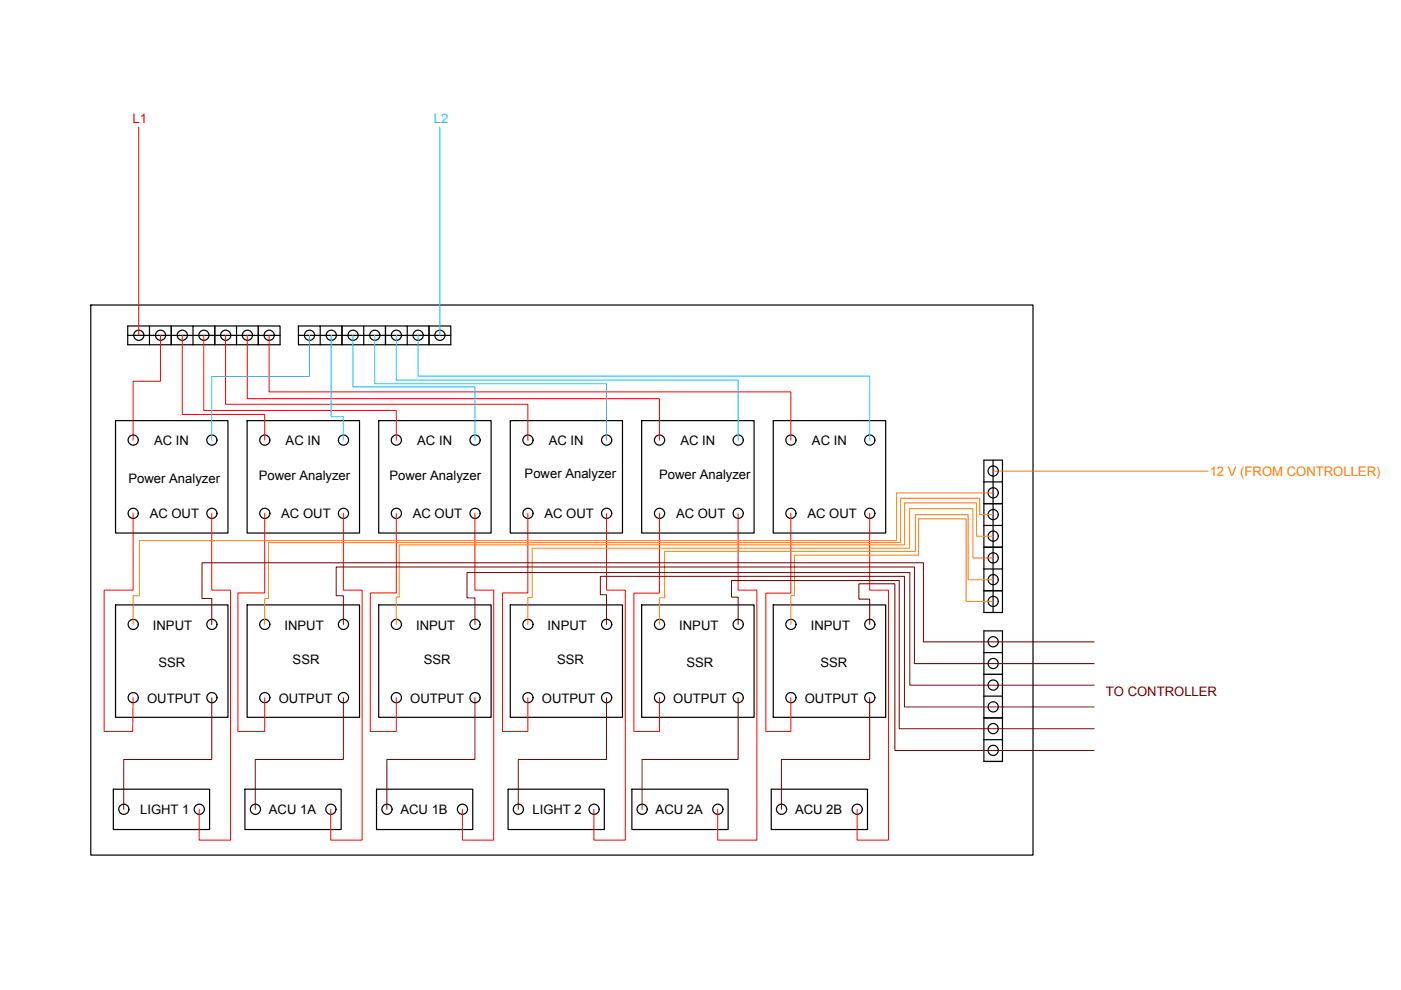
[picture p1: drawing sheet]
<svg xmlns="http://www.w3.org/2000/svg" width="297mm" height="210mm" viewBox="0 0 297 210" stroke-linecap="round" stroke-linejoin="round" font-family="sans-serif">
<!-- layer: 0 -->
<g fill="none" stroke="#000" stroke-width=".25">
<path d="M19.2 64.7h199.8v116.6h-199.8zM27.1 69.1h4.6v4h-4.6zM27.1 71.1h32.3M31.7 69.1h4.6v4h-4.6M36.3 69.1h4.6v4h-4.6zM40.9 69.1h4.6v4h-4.6M45.5 69.1h4.7v4h-4.7zM50.2 69.1h4.6v4h-4.6M54.8 69.1h4.6v4h-4.6zM63.3 69.1h4.6v4h-4.6zM63.3 71.1h32.3M67.9 69.1h4.6v4h-4.6"/>
<path d="M72.5 69.1h4.6v4h-4.6zM77.1 69.1h4.6v4h-4.6M81.7 69.1h4.6v4h-4.6zM86.3 69.1h4.7v4h-4.7M91 69.1h4.6v4h-4.6zM24.5 89.2h23.8v23.8h-23.8zM52.4 89.2h23.8v23.8h-23.8zM80.3 89.2h23.8v23.8h-23.8zM108.2 89.2h23.8v23.8h-23.8zM136 89.2h23.9v23.8h-23.9zM163.9 89.2h23.9v23.8h-23.9zM208.6 97.6h3.9v4.6h-3.9z"/>
<path d="M210.6 97.6v32.3M208.6 102.2v4.6h3.9v-4.6M208.6 106.8h3.9v4.6h-3.9zM208.6 111.4v4.6h3.9v-4.6M208.6 116h3.9v4.6h-3.9zM24.5 128.3h23.8v23.8h-23.8zM52.4 128.3h23.8v23.8h-23.8zM80.3 128.3h23.8v23.8h-23.8zM108.2 128.3h23.8v23.8h-23.8zM136 128.3h23.9v23.8h-23.9zM163.9 128.3h23.9v23.8h-23.9zM208.6 120.6v4.7h3.9v-4.7"/>
<path d="M208.6 125.3h3.9v4.6h-3.9zM208.6 133.8h3.9v4.6h-3.9zM208.6 138.4v4.6h3.9v-4.6M208.6 143h3.9v4.6h-3.9zM208.6 147.6v4.6h3.9v-4.6M208.6 152.2h3.9v4.6h-3.9zM208.6 156.8v4.6h3.9v-4.6M24 167.3h20.4v8.6h-20.4zM51.9 167.3h20.4v8.6h-20.4zM79.8 167.3h20.4v8.6h-20.4zM107.7 167.3h20.4v8.6h-20.4zM134 167.3h20.4v8.6h-20.4z"/>
<path d="M163.5 167.3h20.4v8.6h-20.4zM208.6 161.4h3.9"/>
<circle cx="29.4" cy="71.1" r="1.08"/>
<circle cx="34" cy="71.1" r="1.08"/>
<circle cx="38.7" cy="71.1" r="1.08"/>
<circle cx="43.2" cy="71.1" r="1.08"/>
<circle cx="47.8" cy="71.1" r="1.08"/>
<circle cx="52.5" cy="71.1" r="1.08"/>
<circle cx="57.1" cy="71.1" r="1.08"/>
<circle cx="65.6" cy="71.1" r="1.08"/>
<circle cx="70.2" cy="71.1" r="1.08"/>
<circle cx="74.9" cy="71.1" r="1.08"/>
<circle cx="79.5" cy="71.1" r="1.08"/>
<circle cx="84" cy="71.1" r="1.08"/>
<circle cx="88.7" cy="71.1" r="1.08"/>
<circle cx="93.3" cy="71.1" r="1.08"/>
<circle cx="28.2" cy="93.3" r="1.08"/>
<circle cx="44.9" cy="93.3" r="1.08"/>
<circle cx="56.1" cy="93.3" r="1.08"/>
<circle cx="72.8" cy="93.3" r="1.08"/>
<circle cx="84" cy="93.3" r="1.08"/>
<circle cx="100.7" cy="93.3" r="1.08"/>
<circle cx="111.9" cy="93.3" r="1.08"/>
<circle cx="128.6" cy="93.3" r="1.08"/>
<circle cx="139.8" cy="93.3" r="1.08"/>
<circle cx="156.5" cy="93.3" r="1.08"/>
<circle cx="167.7" cy="93.3" r="1.08"/>
<circle cx="184.4" cy="93.3" r="1.08"/>
<circle cx="210.6" cy="99.9" r="1.08"/>
<circle cx="28.2" cy="108.8" r="1.08"/>
<circle cx="44.9" cy="108.8" r="1.08"/>
<circle cx="56.1" cy="108.8" r="1.08"/>
<circle cx="72.8" cy="108.8" r="1.08"/>
<circle cx="84" cy="108.8" r="1.08"/>
<circle cx="100.7" cy="108.8" r="1.08"/>
<circle cx="111.9" cy="108.8" r="1.08"/>
<circle cx="128.6" cy="108.8" r="1.08"/>
<circle cx="139.8" cy="108.8" r="1.08"/>
<circle cx="156.5" cy="108.8" r="1.08"/>
<circle cx="167.7" cy="108.8" r="1.08"/>
<circle cx="184.4" cy="108.8" r="1.08"/>
<circle cx="210.6" cy="118.3" r="1.08"/>
<circle cx="210.6" cy="109.1" r="1.08"/>
<circle cx="210.6" cy="113.7" r="1.08"/>
<circle cx="210.6" cy="104.5" r="1.08"/>
<circle cx="28.2" cy="132.4" r="1.08"/>
<circle cx="44.9" cy="132.4" r="1.08"/>
<circle cx="56.1" cy="132.4" r="1.08"/>
<circle cx="72.8" cy="132.4" r="1.08"/>
<circle cx="84" cy="132.4" r="1.08"/>
<circle cx="100.7" cy="132.4" r="1.08"/>
<circle cx="111.9" cy="132.4" r="1.08"/>
<circle cx="128.6" cy="132.4" r="1.08"/>
<circle cx="139.8" cy="132.4" r="1.08"/>
<circle cx="156.5" cy="132.4" r="1.08"/>
<circle cx="167.7" cy="132.4" r="1.08"/>
<circle cx="184.4" cy="132.4" r="1.08"/>
<circle cx="210.6" cy="136.1" r="1.08"/>
<circle cx="210.6" cy="127.5" r="1.08"/>
<circle cx="210.6" cy="122.9" r="1.08"/>
<circle cx="28.2" cy="147.9" r="1.08"/>
<circle cx="44.9" cy="147.9" r="1.08"/>
<circle cx="56.1" cy="147.9" r="1.08"/>
<circle cx="72.8" cy="147.9" r="1.08"/>
<circle cx="84" cy="147.9" r="1.08"/>
<circle cx="100.7" cy="147.9" r="1.08"/>
<circle cx="111.9" cy="147.9" r="1.08"/>
<circle cx="128.6" cy="147.9" r="1.08"/>
<circle cx="139.8" cy="147.9" r="1.08"/>
<circle cx="156.5" cy="147.9" r="1.08"/>
<circle cx="167.7" cy="147.9" r="1.08"/>
<circle cx="184.4" cy="147.9" r="1.08"/>
<circle cx="210.6" cy="149.9" r="1.08"/>
<circle cx="210.6" cy="159.1" r="1.08"/>
<circle cx="210.6" cy="154.5" r="1.08"/>
<circle cx="210.6" cy="140.7" r="1.08"/>
<circle cx="210.6" cy="145.3" r="1.08"/>
<circle cx="26.3" cy="171.6" r="1.08"/>
<circle cx="42.3" cy="171.6" r="1.08"/>
<circle cx="54.2" cy="171.6" r="1.08"/>
<circle cx="70.2" cy="171.6" r="1.08"/>
<circle cx="82" cy="171.6" r="1.08"/>
<circle cx="98.1" cy="171.6" r="1.08"/>
<circle cx="109.9" cy="171.6" r="1.08"/>
<circle cx="125.9" cy="171.6" r="1.08"/>
<circle cx="136.2" cy="171.6" r="1.08"/>
<circle cx="152.2" cy="171.6" r="1.08"/>
<circle cx="165.7" cy="171.6" r="1.08"/>
<circle cx="181.7" cy="171.6" r="1.08"/>
</g>
<!-- layer: LINE 1 -->
<g fill="none" stroke="#f00" stroke-width=".21">
<path d="M29.4 27v44.1M34 71.1v9.7h-5.8v12.5M38.6 71.1v16.8h17.5v5.4M43.2 71.1v15.9h40.8v6.3M47.8 71.1v14.6h64.1v7.6M52.4 71.1v13.4h87.4v8.8M57.1 71.1v12h110.6v10.2M28.2 108.9v16.2h-6.1v30h6l.1-7.2M44.9 108.9v16.2h4v53h-6.7v-6.5M56.1 108.9v16.8h-5.7v29.4h5.7v-7.2M72.8 108.9v16.2h4v53h-6.7v-6.5M84 108.9v16.8h-5.5v29.4h5.5v-7.2"/>
<path d="M100.7 108.9v16.2h4v53h-6.7v-6.5M111.9 108.9v16.8h-5.4v29.4h5.4v-7.2M128.6 108.9v16.2h4v53h-6.7v-6.5M139.8 108.9v16.9h-5.4v29.3h5.4v-7.2M156.5 108.9v16.2h4v53h-8.3v-6.5M167.7 108.9v16.9h-5.3v29.3h5.3v-7.2M184.4 108.9v16.2h4v53h-6.7v-6.5"/>
</g>
<!-- layer: LINE 2 -->
<path d="M93.2 27v44.1M65.6 71.1v8.7h-20.7v13.5M70.2 71.1v17.2h2.6v5M74.8 71.1v10.9h25.9v11.3M79.4 71.1v10.3h49.2v11.9M84 71.1v9.5h72.5v12.7M88.6 71.1v8.6h95.8v13.6" fill="none" stroke="#00bfff" stroke-width=".21"/>
<!-- layer: NEUTRAL -->
<path d="M44.9 132.4v-5.5h-2.1v-7.6h153v16.8h36.2M72.8 132.4v-6.1h-1.5v-6.1h122.6v20.5h38.1M100.7 132.4v-5.6h-1.7v-5.4h93.9v23.9h39.1M128.6 132.4v-6.3h-1.3v-3.9h64.5v27.7h40.2M156.5 132.4v-5.8h-1.4v-3.5h35.6v31.4h41.3M184.4 132.4v-5.4h-2.3v-3.2h7.6v35.3h42.3M44.9 147.9v13.1h-18.7v10.6M72.8 147.9v13.1h-18.7v10.6M100.7 147.9v13.1h-18.7v10.6M128.6 147.9v13.1h-18.7v10.6M156.5 147.9v13.1h-20.4v10.6M184.4 147.9v13.1h-18.7v10.6" fill="none" stroke="#720000" stroke-width=".21"/>
<!-- layer: 12 VOLTS -->
<path d="M210.6 99.9h45.6M210.6 104.5h-20.5v10.1h-160.5v11.7h-1.4v6.1M210.6 109.1h-2.9v-3.5h-16.7v9.4h-134.1v11.9h-.8v5.5M210.6 113.7h-3.6v-7.1h-15.2v8.9h-107.1v11.1h-.7v5.8M210.6 118.3h-4.3v-10.4h-13.4v8.3h-80.1v10.5h-.9v5.7M210.6 122.9h-5.3v-13.8h-11.2v7.8h-53.2v9.8h-1.1v5.7M210.6 127.5h-5.8v-17.5h-10v7.7h-26.4v8.6h-.7v6.1" fill="none" stroke="#ff7f00" stroke-width=".21"/>
<text font-size="2.8" fill="#f00" x="28.1" y="26.1">L1</text>
<text font-size="2.8" fill="#00bfff" x="92" y="26.1">L2</text>
<g font-size="2.8">
<text x="32.7" y="94.3">AC IN</text>
<text x="60.6" y="94.3">AC IN</text>
<text x="88.5" y="94.3">AC IN</text>
<text x="116.4" y="94.3">AC IN</text>
<text x="144.3" y="94.3">AC IN</text>
<text x="172.2" y="94.3">AC IN</text>
<text x="54.8" y="101.7">Power Analyzer</text>
<text x="82.6" y="101.7">Power Analyzer</text>
<text x="111.2" y="101.3">Power Analyzer</text>
<text x="139.7" y="101.5">Power Analyzer</text>
<text x="27.2" y="102.3">Power Analyzer</text>
<text x="31.7" y="109.8">AC OUT</text>
<text x="59.6" y="109.8">AC OUT</text>
<text x="87.5" y="109.8">AC OUT</text>
<text x="115.4" y="109.8">AC OUT</text>
<text x="143.3" y="109.8">AC OUT</text>
<text x="171.2" y="109.8">AC OUT</text>
<text x="32.4" y="133.5">INPUT</text>
<text x="60.3" y="133.5">INPUT</text>
<text x="88.2" y="133.5">INPUT</text>
<text x="116.1" y="133.5">INPUT</text>
<text x="144" y="133.5">INPUT</text>
<text x="171.9" y="133.5">INPUT</text>
<text x="33.6" y="141.3">SSR</text>
<text x="62" y="140.8">SSR</text>
<text x="89.9" y="140.8">SSR</text>
<text x="118.1" y="140.8">SSR</text>
<text x="145.5" y="141.5">SSR</text>
<text x="173.9" y="141.3">SSR</text>
<text x="31.2" y="149.1">OUTPUT</text>
<text x="59.1" y="149.1">OUTPUT</text>
<text x="87" y="149.1">OUTPUT</text>
<text x="114.9" y="149.1">OUTPUT</text>
<text x="142.7" y="149.1">OUTPUT</text>
<text x="170.6" y="149.1">OUTPUT</text>
<text x="29.7" y="172.6">LIGHT 1</text>
<text x="57" y="172.6">ACU 1A</text>
<text x="84.9" y="172.6">ACU 1B</text>
<text x="112.9" y="172.6">LIGHT 2</text>
<text x="139" y="172.6">ACU 2A</text>
<text x="168.6" y="172.6">ACU 2B</text>
</g>
<text font-size="2.8" fill="#ff7f00" x="256.5" y="101">12 V (FROM CONTROLLER)</text>
<text font-size="2.8" fill="#720000" x="234.5" y="147.5">TO CONTROLLER</text>
</svg>
